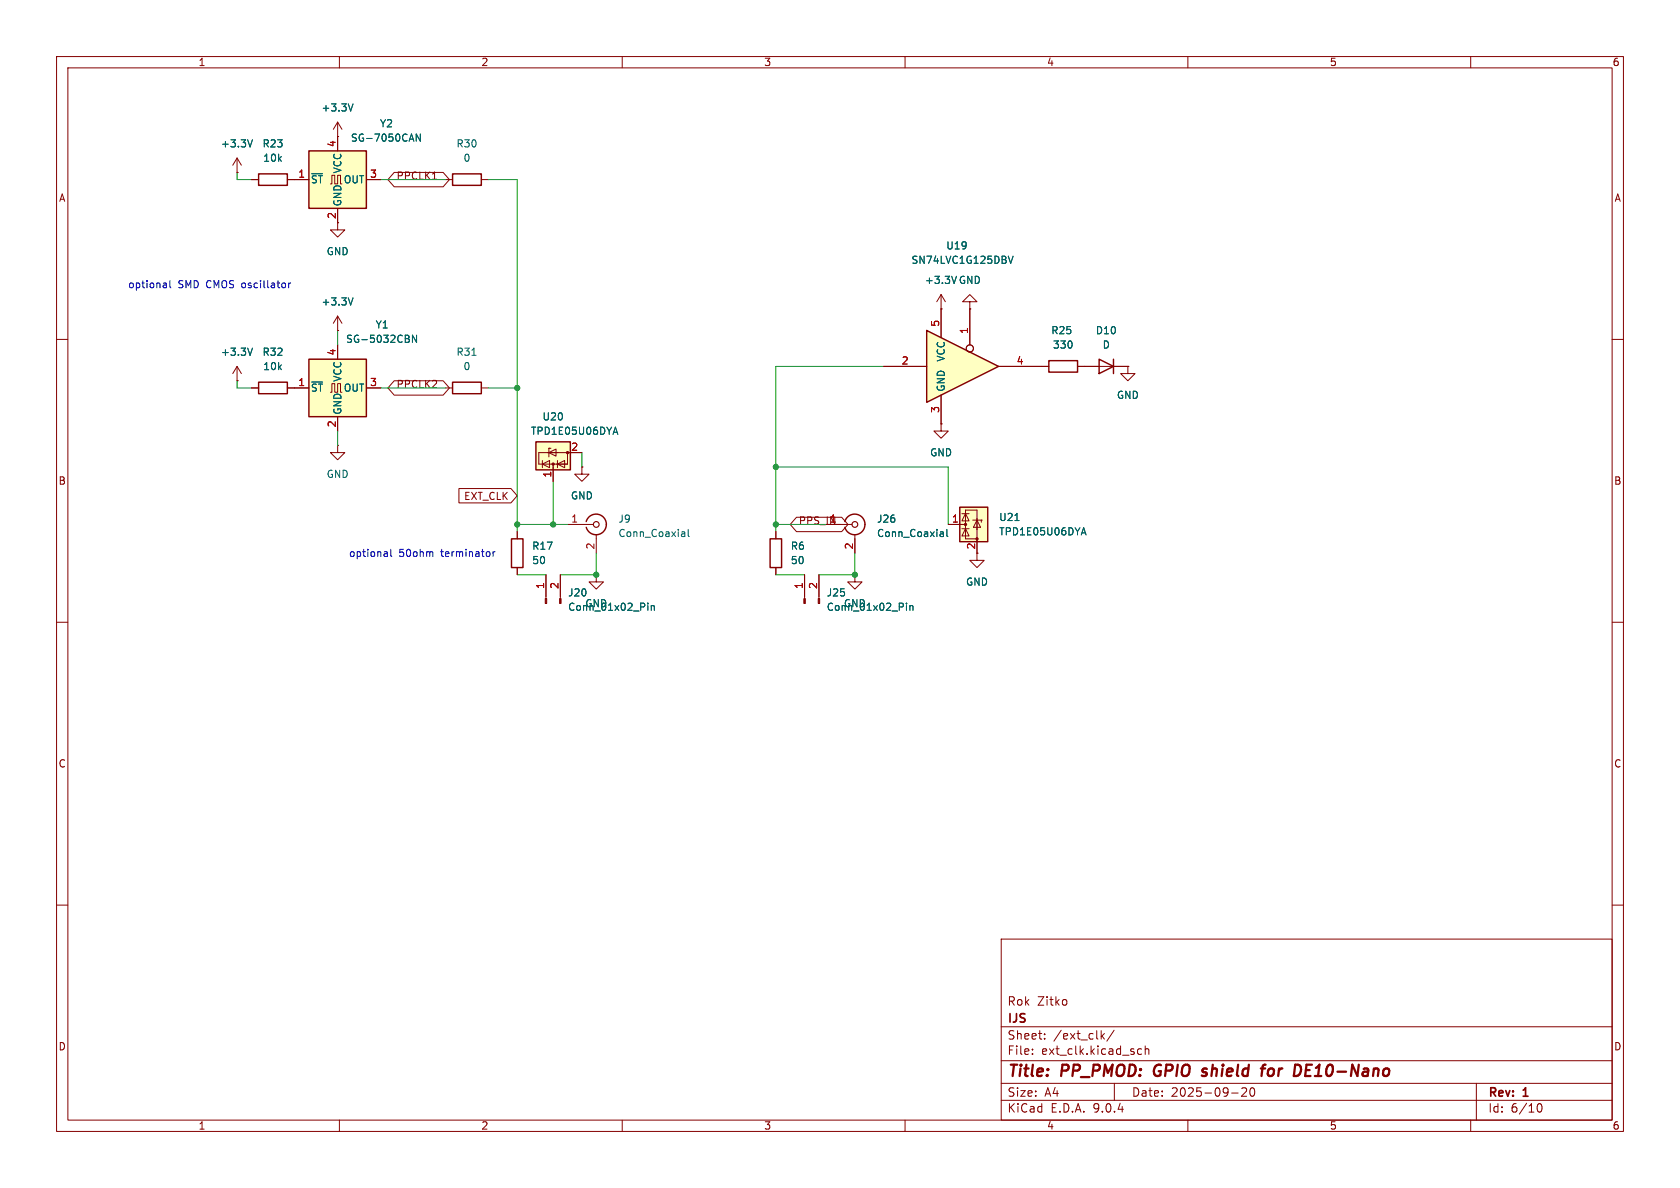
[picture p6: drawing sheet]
(kicad_sch
 (version 20250114)
 (generator "eeschema")
 (generator_version "9.0")
 (paper "A4")
 (title_block
  (title "PP_PMOD: GPIO shield for DE10-Nano")
  (date "2025-09-20")
  (rev "1")
  (company "IJS")
  (comment 1 "Rok Zitko"))
 (lib_symbols
  (symbol "74xGxx:SN74LVC1G125DBV" (exclude_from_sim no) (in_bom yes) (on_board yes)
   (property "Reference" "U" (at -10.16 7.62 0) (effects (font (size 1.27 1.27))))
   (property "Value" "SN74LVC1G125DBV" (at 2.54 -7.62 0) (effects (font (size 1.27 1.27))))
   (property "Footprint" "Package_TO_SOT_SMD:SOT-23-5" (at 0 0 0) (effects (font (size 1.27 1.27)) (hide yes)))
   (property "Datasheet" "http://www.ti.com/lit/ds/symlink/sn74lvc1g125.pdf" (at 0 0 0) (effects (font (size 1.27 1.27)) (hide yes)))
   (property "Description" "Single Buffer Gate Tri-State, Low-Voltage CMOS, SOT-23-5" (at 0 0 0) (effects (font (size 1.27 1.27)) (hide yes)))
   (symbol "SN74LVC1G125DBV_0_1"
    (polyline (pts (xy -7.62 6.35) (xy -7.62 -6.35) (xy 5.08 0) (xy -7.62 6.35)) (stroke (width 0.254) (type default)) (fill (type background))))
   (symbol "SN74LVC1G125DBV_1_1"
    (pin input line (at -15.24 0 0) (length 7.62) (name "~" (effects (font (size 1.27 1.27)))) (number "2" (effects (font (size 1.27 1.27)))))
    (pin power_in line (at -5.08 10.16 270) (length 5.08) (name "VCC" (effects (font (size 1.27 1.27)))) (number "5" (effects (font (size 1.27 1.27)))))
    (pin power_in line (at -5.08 -10.16 90) (length 5.08) (name "GND" (effects (font (size 1.27 1.27)))) (number "3" (effects (font (size 1.27 1.27)))))
    (pin input inverted (at 0 10.16 270) (length 7.62) (name "~" (effects (font (size 1.27 1.27)))) (number "1" (effects (font (size 1.27 1.27)))))
    (pin tri_state line (at 12.7 0 180) (length 7.62) (name "~" (effects (font (size 1.27 1.27)))) (number "4" (effects (font (size 1.27 1.27))))))
   (embedded_fonts no))
  (symbol "Connector:Conn_01x02_Pin"
   (pin_names
    (offset 1.016) (hide yes)) (exclude_from_sim no) (in_bom yes) (on_board yes)
   (property "Reference" "J" (at 0 2.54 0) (effects (font (size 1.27 1.27))))
   (property "Value" "Conn_01x02_Pin" (at 0 -5.08 0) (effects (font (size 1.27 1.27))))
   (property "Footprint" "" (at 0 0 0) (effects (font (size 1.27 1.27)) (hide yes)))
   (property "Datasheet" "~" (at 0 0 0) (effects (font (size 1.27 1.27)) (hide yes)))
   (property "Description" "Generic connector, single row, 01x02, script generated" (at 0 0 0) (effects (font (size 1.27 1.27)) (hide yes)))
   (property "ki_locked" "" (at 0 0 0) (effects (font (size 1.27 1.27))))
   (symbol "Conn_01x02_Pin_1_1"
    (rectangle (start 0.8636 0.127) (end 0 -0.127) (stroke (width 0.1524) (type default)) (fill (type outline)))
    (rectangle (start 0.8636 -2.413) (end 0 -2.667) (stroke (width 0.1524) (type default)) (fill (type outline)))
    (polyline (pts (xy 1.27 0) (xy 0.8636 0)) (stroke (width 0.1524) (type default)) (fill (type none)))
    (polyline (pts (xy 1.27 -2.54) (xy 0.8636 -2.54)) (stroke (width 0.1524) (type default)) (fill (type none)))
    (pin passive line (at 5.08 0 180) (length 3.81) (name "Pin_1" (effects (font (size 1.27 1.27)))) (number "1" (effects (font (size 1.27 1.27)))))
    (pin passive line (at 5.08 -2.54 180) (length 3.81) (name "Pin_2" (effects (font (size 1.27 1.27)))) (number "2" (effects (font (size 1.27 1.27))))))
   (embedded_fonts no))
  (symbol "Connector:Conn_Coaxial"
   (pin_names
    (offset 1.016) (hide yes)) (exclude_from_sim no) (in_bom yes) (on_board yes)
   (property "Reference" "J" (at 0.254 3.048 0) (effects (font (size 1.27 1.27))))
   (property "Value" "Conn_Coaxial" (at 2.921 0 90) (effects (font (size 1.27 1.27))))
   (property "Footprint" "" (at 0 0 0) (effects (font (size 1.27 1.27)) (hide yes)))
   (property "Datasheet" "~" (at 0 0 0) (effects (font (size 1.27 1.27)) (hide yes)))
   (property "Description" "coaxial connector (BNC, SMA, SMB, SMC, Cinch/RCA, LEMO, ...)" (at 0 0 0) (effects (font (size 1.27 1.27)) (hide yes)))
   (symbol "Conn_Coaxial_0_1"
    (polyline (pts (xy -2.54 0) (xy -0.508 0)) (stroke (width 0) (type default)) (fill (type none)))
    (arc (start 1.778 0) (mid 0.222 -1.8079) (end -1.778 -0.508) (stroke (width 0.254) (type default)) (fill (type none)))
    (arc (start -1.778 0.508) (mid 0.2221 1.8084) (end 1.778 0) (stroke (width 0.254) (type default)) (fill (type none)))
    (circle (center 0 0) (radius 0.508) (stroke (width 0.2032) (type default)) (fill (type none)))
    (polyline (pts (xy 0 -2.54) (xy 0 -1.778)) (stroke (width 0) (type default)) (fill (type none))))
   (symbol "Conn_Coaxial_1_1"
    (pin passive line (at -5.08 0 0) (length 2.54) (name "In" (effects (font (size 1.27 1.27)))) (number "1" (effects (font (size 1.27 1.27)))))
    (pin passive line (at 0 -5.08 90) (length 2.54) (name "Ext" (effects (font (size 1.27 1.27)))) (number "2" (effects (font (size 1.27 1.27))))))
   (embedded_fonts no))
  (symbol "Device:D"
   (pin_numbers (hide yes))
   (pin_names
    (offset 1.016) (hide yes)) (exclude_from_sim no) (in_bom yes) (on_board yes)
   (property "Reference" "D" (at 0 2.54 0) (effects (font (size 1.27 1.27))))
   (property "Value" "D" (at 0 -2.54 0) (effects (font (size 1.27 1.27))))
   (property "Footprint" "" (at 0 0 0) (effects (font (size 1.27 1.27)) (hide yes)))
   (property "Datasheet" "~" (at 0 0 0) (effects (font (size 1.27 1.27)) (hide yes)))
   (property "Description" "Diode" (at 0 0 0) (effects (font (size 1.27 1.27)) (hide yes)))
   (property "Sim.Device" "D" (at 0 0 0) (effects (font (size 1.27 1.27)) (hide yes)))
   (property "Sim.Pins" "1=K 2=A" (at 0 0 0) (effects (font (size 1.27 1.27)) (hide yes)))
   (symbol "D_0_1"
    (polyline (pts (xy -1.27 1.27) (xy -1.27 -1.27)) (stroke (width 0.254) (type default)) (fill (type none)))
    (polyline (pts (xy 1.27 1.27) (xy 1.27 -1.27) (xy -1.27 0) (xy 1.27 1.27)) (stroke (width 0.254) (type default)) (fill (type none)))
    (polyline (pts (xy 1.27 0) (xy -1.27 0)) (stroke (width 0) (type default)) (fill (type none))))
   (symbol "D_1_1"
    (pin passive line (at -3.81 0 0) (length 2.54) (name "K" (effects (font (size 1.27 1.27)))) (number "1" (effects (font (size 1.27 1.27)))))
    (pin passive line (at 3.81 0 180) (length 2.54) (name "A" (effects (font (size 1.27 1.27)))) (number "2" (effects (font (size 1.27 1.27))))))
   (embedded_fonts no))
  (symbol "Device:R"
   (pin_numbers (hide yes))
   (pin_names
    (offset 0)) (exclude_from_sim no) (in_bom yes) (on_board yes)
   (property "Reference" "R" (at 2.032 0 90) (effects (font (size 1.27 1.27))))
   (property "Value" "R" (at 0 0 90) (effects (font (size 1.27 1.27))))
   (property "Footprint" "" (at -1.778 0 90) (effects (font (size 1.27 1.27)) (hide yes)))
   (property "Datasheet" "~" (at 0 0 0) (effects (font (size 1.27 1.27)) (hide yes)))
   (property "Description" "Resistor" (at 0 0 0) (effects (font (size 1.27 1.27)) (hide yes)))
   (symbol "R_0_1"
    (rectangle (start -1.016 -2.54) (end 1.016 2.54) (stroke (width 0.254) (type default)) (fill (type none))))
   (symbol "R_1_1"
    (pin passive line (at 0 3.81 270) (length 1.27) (name "~" (effects (font (size 1.27 1.27)))) (number "1" (effects (font (size 1.27 1.27)))))
    (pin passive line (at 0 -3.81 90) (length 1.27) (name "~" (effects (font (size 1.27 1.27)))) (number "2" (effects (font (size 1.27 1.27))))))
   (embedded_fonts no))
  (symbol "Oscillator:SG-5032CBN"
   (pin_names
    (offset 0.254)) (exclude_from_sim no) (in_bom yes) (on_board yes)
   (property "Reference" "Y" (at -5.08 6.35 0) (effects (font (size 1.27 1.27)) (justify left)))
   (property "Value" "SG-5032CBN" (at 1.27 -6.35 0) (effects (font (size 1.27 1.27)) (justify left)))
   (property "Footprint" "Oscillator:Oscillator_SMD_SeikoEpson_SG8002LB-4Pin_5.0x3.2mm" (at 17.78 -8.89 0) (effects (font (size 1.27 1.27)) (hide yes)))
   (property "Datasheet" "https://support.epson.biz/td/api/doc_check.php?dl=brief_SG5032CBN&lang=en" (at -2.54 0 0) (effects (font (size 1.27 1.27)) (hide yes)))
   (property "Description" "CMOS Clock Oscillator 80 to 170 MHz" (at 0 0 0) (effects (font (size 1.27 1.27)) (hide yes)))
   (symbol "SG-5032CBN_0_1"
    (rectangle (start -5.08 5.08) (end 5.08 -5.08) (stroke (width 0.254) (type default)) (fill (type background)))
    (polyline (pts (xy -1.27 -0.762) (xy -1.016 -0.762) (xy -1.016 0.762) (xy -0.508 0.762) (xy -0.508 -0.762) (xy 0 -0.762) (xy 0 0.762) (xy 0.508 0.762) (xy 0.508 -0.762) (xy 0.762 -0.762)) (stroke (width 0) (type default)) (fill (type none))))
   (symbol "SG-5032CBN_1_1"
    (pin input line (at -7.62 0 0) (length 2.54) (name "~{ST}" (effects (font (size 1.27 1.27)))) (number "1" (effects (font (size 1.27 1.27)))))
    (pin power_in line (at 0 7.62 270) (length 2.54) (name "VCC" (effects (font (size 1.27 1.27)))) (number "4" (effects (font (size 1.27 1.27)))))
    (pin power_in line (at 0 -7.62 90) (length 2.54) (name "GND" (effects (font (size 1.27 1.27)))) (number "2" (effects (font (size 1.27 1.27)))))
    (pin output line (at 7.62 0 180) (length 2.54) (name "OUT" (effects (font (size 1.27 1.27)))) (number "3" (effects (font (size 1.27 1.27))))))
   (embedded_fonts no))
  (symbol "Oscillator:SG-7050CAN"
   (pin_names
    (offset 0.254)) (exclude_from_sim no) (in_bom yes) (on_board yes)
   (property "Reference" "Y" (at -5.08 6.35 0) (effects (font (size 1.27 1.27)) (justify left)))
   (property "Value" "SG-7050CAN" (at 1.27 -6.35 0) (effects (font (size 1.27 1.27)) (justify left)))
   (property "Footprint" "Oscillator:Oscillator_SMD_SeikoEpson_SG8002CA-4Pin_7.0x5.0mm" (at 17.78 -8.89 0) (effects (font (size 1.27 1.27)) (hide yes)))
   (property "Datasheet" "https://support.epson.biz/td/api/doc_check.php?dl=brief_SG7050CAN&lang=en" (at -2.54 0 0) (effects (font (size 1.27 1.27)) (hide yes)))
   (property "Description" "CMOS Clock Oscillator 1 to 75 MHz" (at 0 0 0) (effects (font (size 1.27 1.27)) (hide yes)))
   (symbol "SG-7050CAN_0_1"
    (rectangle (start -5.08 5.08) (end 5.08 -5.08) (stroke (width 0.254) (type default)) (fill (type background)))
    (polyline (pts (xy -1.27 -0.762) (xy -1.016 -0.762) (xy -1.016 0.762) (xy -0.508 0.762) (xy -0.508 -0.762) (xy 0 -0.762) (xy 0 0.762) (xy 0.508 0.762) (xy 0.508 -0.762) (xy 0.762 -0.762)) (stroke (width 0) (type default)) (fill (type none))))
   (symbol "SG-7050CAN_1_1"
    (pin input line (at -7.62 0 0) (length 2.54) (name "~{ST}" (effects (font (size 1.27 1.27)))) (number "1" (effects (font (size 1.27 1.27)))))
    (pin power_in line (at 0 7.62 270) (length 2.54) (name "VCC" (effects (font (size 1.27 1.27)))) (number "4" (effects (font (size 1.27 1.27)))))
    (pin power_in line (at 0 -7.62 90) (length 2.54) (name "GND" (effects (font (size 1.27 1.27)))) (number "2" (effects (font (size 1.27 1.27)))))
    (pin output line (at 7.62 0 180) (length 2.54) (name "OUT" (effects (font (size 1.27 1.27)))) (number "3" (effects (font (size 1.27 1.27))))))
   (embedded_fonts no))
  (symbol "Power_Protection:TPD1E05U06DYA"
   (pin_names
    (offset 0) (hide yes)) (exclude_from_sim no) (in_bom yes) (on_board yes)
   (property "Reference" "U" (at -2.54 3.175 0) (effects (font (size 1.27 1.27))))
   (property "Value" "TPD1E05U06DYA" (at 1.27 3.175 0) (effects (font (size 1.27 1.27)) (justify left)))
   (property "Footprint" "Diode_SMD:D_SOD-523" (at 2.54 -4.445 0) (effects (font (size 1.27 1.27)
    (italic yes)) (justify left) (hide yes)))
   (property "Datasheet" "https://www.ti.com/lit/ds/symlink/tpd1e05u06.pdf" (at 2.54 -6.35 0) (effects (font (size 1.27 1.27)) (justify left) (hide yes)))
   (property "Description" "1-Channel ESD Protection for Super-Speed USB 3.0 Interface, SOD-523" (at 0 0 0) (effects (font (size 1.27 1.27)) (hide yes)))
   (symbol "TPD1E05U06DYA_0_1"
    (rectangle (start -3.048 1.905) (end 3.048 -3.048) (stroke (width 0.254) (type default)) (fill (type background)))
    (polyline (pts (xy -2.54 -2.032) (xy -2.54 0)) (stroke (width 0) (type default)) (fill (type none)))
    (polyline (pts (xy -1.905 -2.032) (xy -0.635 -1.397) (xy -0.635 -2.667) (xy -1.905 -2.032)) (stroke (width 0) (type default)) (fill (type none)))
    (polyline (pts (xy -1.905 -2.667) (xy -1.905 -1.397)) (stroke (width 0) (type default)) (fill (type none)))
    (polyline (pts (xy -1.016 0) (xy -2.54 0)) (stroke (width 0) (type default)) (fill (type none)))
    (polyline (pts (xy -0.762 0.762) (xy -0.762 0.762)) (stroke (width 0) (type default)) (fill (type none)))
    (polyline (pts (xy -0.762 0) (xy 0.508 0.635) (xy 0.508 -0.635) (xy -0.762 0)) (stroke (width 0) (type default)) (fill (type none)))
    (polyline (pts (xy -0.762 -0.762) (xy -0.762 0.762)) (stroke (width 0) (type default)) (fill (type none)))
    (polyline (pts (xy -0.635 -2.032) (xy -2.54 -2.032)) (stroke (width 0) (type default)) (fill (type none)))
    (polyline (pts (xy -0.635 -2.032) (xy 0.635 -2.032)) (stroke (width 0) (type default)) (fill (type none)))
    (polyline (pts (xy -0.381 0.762) (xy -0.762 0.762)) (stroke (width 0) (type default)) (fill (type none)))
    (circle (center 0 -2.032) (radius 0.2032) (stroke (width 0) (type default)) (fill (type outline)))
    (polyline (pts (xy 0 -2.54) (xy 0 -2.032)) (stroke (width 0) (type default)) (fill (type none)))
    (polyline (pts (xy 0.762 -2.032) (xy 2.032 -1.397) (xy 2.032 -2.667) (xy 0.762 -2.032)) (stroke (width 0) (type default)) (fill (type none)))
    (polyline (pts (xy 0.762 -2.667) (xy 0.762 -1.397)) (stroke (width 0) (type default)) (fill (type none)))
    (polyline (pts (xy 0.889 0) (xy -1.016 0)) (stroke (width 0) (type default)) (fill (type none)))
    (polyline (pts (xy 0.889 0) (xy -1.016 0)) (stroke (width 0) (type default)) (fill (type none)))
    (polyline (pts (xy 0.889 0) (xy 2.54 0)) (stroke (width 0) (type default)) (fill (type none)))
    (circle (center 2.54 0) (radius 0.2032) (stroke (width 0) (type default)) (fill (type outline)))
    (polyline (pts (xy 2.54 -2.032) (xy 0.635 -2.032)) (stroke (width 0) (type default)) (fill (type none)))
    (polyline (pts (xy 2.54 -2.032) (xy 0.635 -2.032)) (stroke (width 0) (type default)) (fill (type none)))
    (polyline (pts (xy 2.54 -2.032) (xy 2.54 0)) (stroke (width 0) (type default)) (fill (type none))))
   (symbol "TPD1E05U06DYA_1_1"
    (pin passive line (at 0 -5.08 90) (length 2.54) (name "I/O" (effects (font (size 1.27 1.27)))) (number "1" (effects (font (size 1.27 1.27)))))
    (pin power_in line (at 5.08 0 180) (length 2.54) (name "GND" (effects (font (size 1.27 1.27)))) (number "2" (effects (font (size 1.27 1.27))))))
   (embedded_fonts no))
  (symbol "power:+3.3V"
   (power)
   (pin_numbers (hide yes))
   (pin_names
    (offset 0) (hide yes)) (exclude_from_sim no) (in_bom yes) (on_board yes)
   (property "Reference" "#PWR" (at 0 -3.81 0) (effects (font (size 1.27 1.27)) (hide yes)))
   (property "Value" "+3.3V" (at 0 3.556 0) (effects (font (size 1.27 1.27))))
   (property "Footprint" "" (at 0 0 0) (effects (font (size 1.27 1.27)) (hide yes)))
   (property "Datasheet" "" (at 0 0 0) (effects (font (size 1.27 1.27)) (hide yes)))
   (property "Description" "Power symbol creates a global label with name \"+3.3V\"" (at 0 0 0) (effects (font (size 1.27 1.27)) (hide yes)))
   (symbol "+3.3V_0_1"
    (polyline (pts (xy -0.762 1.27) (xy 0 2.54)) (stroke (width 0) (type default)) (fill (type none)))
    (polyline (pts (xy 0 2.54) (xy 0.762 1.27)) (stroke (width 0) (type default)) (fill (type none)))
    (polyline (pts (xy 0 0) (xy 0 2.54)) (stroke (width 0) (type default)) (fill (type none))))
   (symbol "+3.3V_1_1"
    (pin power_in line (at 0 0 90) (length 0) (name "~" (effects (font (size 1.27 1.27)))) (number "1" (effects (font (size 1.27 1.27))))))
   (embedded_fonts no))
  (symbol "power:GND"
   (power)
   (pin_numbers (hide yes))
   (pin_names
    (offset 0) (hide yes)) (exclude_from_sim no) (in_bom yes) (on_board yes)
   (property "Reference" "#PWR" (at 0 -6.35 0) (effects (font (size 1.27 1.27)) (hide yes)))
   (property "Value" "GND" (at 0 -3.81 0) (effects (font (size 1.27 1.27))))
   (property "Footprint" "" (at 0 0 0) (effects (font (size 1.27 1.27)) (hide yes)))
   (property "Datasheet" "" (at 0 0 0) (effects (font (size 1.27 1.27)) (hide yes)))
   (property "Description" "Power symbol creates a global label with name \"GND\" , ground" (at 0 0 0) (effects (font (size 1.27 1.27)) (hide yes)))
   (symbol "GND_0_1"
    (polyline (pts (xy 0 0) (xy 0 -1.27) (xy 1.27 -1.27) (xy 0 -2.54) (xy -1.27 -1.27) (xy 0 -1.27)) (stroke (width 0) (type default)) (fill (type none))))
   (symbol "GND_1_1"
    (pin power_in line (at 0 0 270) (length 0) (name "~" (effects (font (size 1.27 1.27)))) (number "1" (effects (font (size 1.27 1.27))))))
   (embedded_fonts no)))
 (text "optional 50ohm terminator"
  (exclude_from_sim no)
  (at 74.676 98.044 0)
  (effects (font (size 1.27 1.27))))
 (text "optional SMD CMOS oscillator"
  (exclude_from_sim no)
  (at 37.084 50.546 0)
  (effects (font (size 1.27 1.27))))
 (junction
  (at 151.13 101.6)
  (diameter 0)
  (color 0 0 0 0))
 (junction
  (at 97.79 92.71)
  (diameter 0)
  (color 0 0 0 0))
 (junction
  (at 105.41 101.6)
  (diameter 0)
  (color 0 0 0 0))
 (junction
  (at 91.44 68.58)
  (diameter 0)
  (color 0 0 0 0))
 (junction
  (at 137.16 92.71)
  (diameter 0)
  (color 0 0 0 0))
 (junction
  (at 91.44 92.71)
  (diameter 0)
  (color 0 0 0 0))
 (junction
  (at 137.16 82.55)
  (diameter 0)
  (color 0 0 0 0))
 (wire
  (pts (xy 102.87 80.01) (xy 102.87 82.55))
  (stroke (width 0) (type default)))
 (wire
  (pts (xy 67.31 31.75) (xy 78.74 31.75))
  (stroke (width 0) (type default)))
 (wire
  (pts (xy 67.31 68.58) (xy 78.74 68.58))
  (stroke (width 0) (type default)))
 (wire
  (pts (xy 167.64 92.71) (xy 167.64 82.55))
  (stroke (width 0) (type default)))
 (wire
  (pts (xy 86.36 68.58) (xy 91.44 68.58))
  (stroke (width 0) (type default)))
 (wire
  (pts (xy 41.91 68.58) (xy 41.91 67.31))
  (stroke (width 0) (type default)))
 (wire
  (pts (xy 91.44 92.71) (xy 97.79 92.71))
  (stroke (width 0) (type default)))
 (wire
  (pts (xy 44.45 31.75) (xy 41.91 31.75))
  (stroke (width 0) (type default)))
 (wire
  (pts (xy 137.16 64.77) (xy 156.21 64.77))
  (stroke (width 0) (type default)))
 (wire
  (pts (xy 91.44 68.58) (xy 91.44 92.71))
  (stroke (width 0) (type default)))
 (wire
  (pts (xy 97.79 85.09) (xy 97.79 92.71))
  (stroke (width 0) (type default)))
 (wire
  (pts (xy 137.16 101.6) (xy 142.24 101.6))
  (stroke (width 0) (type default)))
 (wire
  (pts (xy 41.91 31.75) (xy 41.91 30.48))
  (stroke (width 0) (type default)))
 (wire
  (pts (xy 86.36 31.75) (xy 91.44 31.75))
  (stroke (width 0) (type default)))
 (wire
  (pts (xy 91.44 31.75) (xy 91.44 68.58))
  (stroke (width 0) (type default)))
 (wire
  (pts (xy 91.44 92.71) (xy 91.44 93.98))
  (stroke (width 0) (type default)))
 (wire
  (pts (xy 144.78 101.6) (xy 151.13 101.6))
  (stroke (width 0) (type default)))
 (wire
  (pts (xy 137.16 64.77) (xy 137.16 82.55))
  (stroke (width 0) (type default)))
 (wire
  (pts (xy 151.13 97.79) (xy 151.13 101.6))
  (stroke (width 0) (type default)))
 (wire
  (pts (xy 99.06 101.6) (xy 105.41 101.6))
  (stroke (width 0) (type default)))
 (wire
  (pts (xy 59.69 76.2) (xy 59.69 78.74))
  (stroke (width 0) (type default)))
 (wire
  (pts (xy 91.44 101.6) (xy 96.52 101.6))
  (stroke (width 0) (type default)))
 (wire
  (pts (xy 97.79 92.71) (xy 100.33 92.71))
  (stroke (width 0) (type default)))
 (wire
  (pts (xy 146.05 92.71) (xy 137.16 92.71))
  (stroke (width 0) (type default)))
 (wire
  (pts (xy 105.41 97.79) (xy 105.41 101.6))
  (stroke (width 0) (type default)))
 (wire
  (pts (xy 44.45 68.58) (xy 41.91 68.58))
  (stroke (width 0) (type default)))
 (wire
  (pts (xy 167.64 82.55) (xy 137.16 82.55))
  (stroke (width 0) (type default)))
 (wire
  (pts (xy 137.16 82.55) (xy 137.16 92.71))
  (stroke (width 0) (type default)))
 (wire
  (pts (xy 137.16 92.71) (xy 137.16 93.98))
  (stroke (width 0) (type default)))
 (wire
  (pts (xy 59.69 58.42) (xy 59.69 60.96))
  (stroke (width 0) (type default)))
 (global_label "EXT_CLK"
  (shape input)
  (at 91.44 87.63 180)
  (fields_autoplaced yes)
  (effects (font (size 1.27 1.27)) (justify right))
  (property "Intersheetrefs" "${INTERSHEET_REFS}" (at 80.593 87.63 0) (effects (font (size 1.27 1.27)) (justify right) (hide yes))))
 (global_label "PPCLK2"
  (shape bidirectional)
  (at 68.58 68.58 0)
  (effects (font (size 1.27 1.27)) (justify left bottom))
  (property "Intersheetrefs" "${INTERSHEET_REFS}" (at 68.58 68.58 0) (effects (font (size 1.27 1.27)) (hide yes))))
 (global_label "PPCLK1"
  (shape bidirectional)
  (at 68.58 31.75 0)
  (effects (font (size 1.27 1.27)) (justify left bottom))
  (property "Intersheetrefs" "${INTERSHEET_REFS}" (at 68.58 31.75 0) (effects (font (size 1.27 1.27)) (hide yes))))
 (global_label "PPS_IN"
  (shape bidirectional)
  (at 139.7 92.71 0)
  (effects (font (size 1.27 1.27)) (justify left bottom))
  (property "Intersheetrefs" "${INTERSHEET_REFS}" (at 139.7 92.71 0) (effects (font (size 1.27 1.27)) (hide yes))))
 (symbol
  (lib_id "power:GND")
  (at 199.39 64.77 0)
  (unit 1)
  (exclude_from_sim no)
  (in_bom yes)
  (on_board yes)
  (dnp no)
  (fields_autoplaced yes)
  (property "Reference" "#PWR0114" (at 199.39 71.12 0) (effects (font (size 1.27 1.27)) (hide yes)))
  (property "Value" "GND" (at 199.39 69.85 0) (effects (font (size 1.27 1.27))))
  (property "Footprint" "" (at 199.39 64.77 0) (effects (font (size 1.27 1.27)) (hide yes)))
  (property "Datasheet" "" (at 199.39 64.77 0) (effects (font (size 1.27 1.27)) (hide yes)))
  (property "Description" "Power symbol creates a global label with name \"GND\" , ground" (at 199.39 64.77 0) (effects (font (size 1.27 1.27)) (hide yes)))
  (pin "1"))
 (symbol
  (lib_id "Power_Protection:TPD1E05U06DYA")
  (at 97.79 80.01 0)
  (unit 1)
  (exclude_from_sim no)
  (in_bom yes)
  (on_board yes)
  (dnp no)
  (property "Reference" "U20" (at 97.79 73.66 0) (effects (font (size 1.27 1.27))))
  (property "Value" "TPD1E05U06DYA" (at 101.6 76.2 0) (effects (font (size 1.27 1.27))))
  (property "Footprint" "Diode_SMD:D_SOD-523" (at 100.33 84.455 0) (effects (font (size 1.27 1.27)
    (italic yes)) (justify left) (hide yes)))
  (property "Datasheet" "https://www.ti.com/lit/ds/symlink/tpd1e05u06.pdf" (at 100.33 86.36 0) (effects (font (size 1.27 1.27)) (justify left) (hide yes)))
  (property "Description" "1-Channel ESD Protection for Super-Speed USB 3.0 Interface, SOD-523" (at 97.79 80.01 0) (effects (font (size 1.27 1.27)) (hide yes)))
  (pin "1")
  (pin "2"))
 (symbol
  (lib_id "power:+3.3V")
  (at 41.91 30.48 0)
  (unit 1)
  (exclude_from_sim no)
  (in_bom yes)
  (on_board yes)
  (dnp no)
  (fields_autoplaced yes)
  (property "Reference" "#PWR0140" (at 41.91 34.29 0) (effects (font (size 1.27 1.27)) (hide yes)))
  (property "Value" "+3.3V" (at 41.91 25.4 0) (effects (font (size 1.27 1.27))))
  (property "Footprint" "" (at 41.91 30.48 0) (effects (font (size 1.27 1.27)) (hide yes)))
  (property "Datasheet" "" (at 41.91 30.48 0) (effects (font (size 1.27 1.27)) (hide yes)))
  (property "Description" "Power symbol creates a global label with name \"+3.3V\"" (at 41.91 30.48 0) (effects (font (size 1.27 1.27)) (hide yes)))
  (pin "1"))
 (symbol
  (lib_id "Device:R")
  (at 187.96 64.77 90)
  (unit 1)
  (exclude_from_sim no)
  (in_bom yes)
  (on_board yes)
  (dnp no)
  (property "Reference" "R25" (at 187.706 58.42 90) (effects (font (size 1.27 1.27))))
  (property "Value" "330" (at 187.96 60.96 90) (effects (font (size 1.27 1.27))))
  (property "Footprint" "Resistor_SMD:R_0603_1608Metric_Pad0.98x0.95mm_HandSolder" (at 187.96 66.548 90) (effects (font (size 1.27 1.27)) (hide yes)))
  (property "Datasheet" "~" (at 187.96 64.77 0) (effects (font (size 1.27 1.27)) (hide yes)))
  (property "Description" "Resistor" (at 187.96 64.77 0) (effects (font (size 1.27 1.27)) (hide yes)))
  (pin "1")
  (pin "2"))
 (symbol
  (lib_id "power:GND")
  (at 172.72 97.79 0)
  (unit 1)
  (exclude_from_sim no)
  (in_bom yes)
  (on_board yes)
  (dnp no)
  (fields_autoplaced yes)
  (property "Reference" "#PWR0115" (at 172.72 104.14 0) (effects (font (size 1.27 1.27)) (hide yes)))
  (property "Value" "GND" (at 172.72 102.87 0) (effects (font (size 1.27 1.27))))
  (property "Footprint" "" (at 172.72 97.79 0) (effects (font (size 1.27 1.27)) (hide yes)))
  (property "Datasheet" "" (at 172.72 97.79 0) (effects (font (size 1.27 1.27)) (hide yes)))
  (property "Description" "Power symbol creates a global label with name \"GND\" , ground" (at 172.72 97.79 0) (effects (font (size 1.27 1.27)) (hide yes)))
  (pin "1"))
 (symbol
  (lib_id "74xGxx:SN74LVC1G125DBV")
  (at 171.45 64.77 0)
  (unit 1)
  (exclude_from_sim no)
  (in_bom yes)
  (on_board yes)
  (dnp no)
  (property "Reference" "U19" (at 169.164 43.434 0) (effects (font (size 1.27 1.27))))
  (property "Value" "SN74LVC1G125DBV" (at 170.18 45.974 0) (effects (font (size 1.27 1.27))))
  (property "Footprint" "Package_TO_SOT_SMD:SOT-23-5" (at 171.45 64.77 0) (effects (font (size 1.27 1.27)) (hide yes)))
  (property "Datasheet" "http://www.ti.com/lit/ds/symlink/sn74lvc1g125.pdf" (at 171.45 64.77 0) (effects (font (size 1.27 1.27)) (hide yes)))
  (property "Description" "Single Buffer Gate Tri-State, Low-Voltage CMOS, SOT-23-5" (at 171.45 64.77 0) (effects (font (size 1.27 1.27)) (hide yes)))
  (pin "3")
  (pin "2")
  (pin "1")
  (pin "5")
  (pin "4"))
 (symbol
  (lib_id "Connector:Conn_01x02_Pin")
  (at 142.24 106.68 90)
  (unit 1)
  (exclude_from_sim no)
  (in_bom yes)
  (on_board yes)
  (dnp no)
  (fields_autoplaced yes)
  (property "Reference" "J25" (at 146.05 104.7749 90) (effects (font (size 1.27 1.27)) (justify right)))
  (property "Value" "Conn_01x02_Pin" (at 146.05 107.3149 90) (effects (font (size 1.27 1.27)) (justify right)))
  (property "Footprint" "Connector_PinHeader_2.00mm:PinHeader_1x02_P2.00mm_Vertical" (at 142.24 106.68 0) (effects (font (size 1.27 1.27)) (hide yes)))
  (property "Datasheet" "~" (at 142.24 106.68 0) (effects (font (size 1.27 1.27)) (hide yes)))
  (property "Description" "Generic connector, single row, 01x02, script generated" (at 142.24 106.68 0) (effects (font (size 1.27 1.27)) (hide yes)))
  (pin "2")
  (pin "1"))
 (symbol
  (lib_id "Connector:Conn_Coaxial")
  (at 105.41 92.71 0)
  (unit 1)
  (exclude_from_sim no)
  (in_bom yes)
  (on_board yes)
  (dnp no)
  (fields_autoplaced yes)
  (property "Reference" "J9" (at 109.22 91.7331 0) (effects (font (size 1.27 1.27)) (justify left)))
  (property "Value" "Conn_Coaxial" (at 109.22 94.2731 0) (effects (font (size 1.27 1.27)) (justify left)))
  (property "Footprint" "Connector_Coaxial:SMA_Amphenol_132134-16_Vertical" (at 105.41 92.71 0) (effects (font (size 1.27 1.27)) (hide yes)))
  (property "Datasheet" "~" (at 105.41 92.71 0) (effects (font (size 1.27 1.27)) (hide yes)))
  (property "Description" "coaxial connector (BNC, SMA, SMB, SMC, Cinch/RCA, LEMO, ...)" (at 105.41 92.71 0) (effects (font (size 1.27 1.27)) (hide yes)))
  (pin "1")
  (pin "2"))
 (symbol
  (lib_id "power:GND")
  (at 102.87 82.55 0)
  (unit 1)
  (exclude_from_sim no)
  (in_bom yes)
  (on_board yes)
  (dnp no)
  (fields_autoplaced yes)
  (property "Reference" "#PWR0116" (at 102.87 88.9 0) (effects (font (size 1.27 1.27)) (hide yes)))
  (property "Value" "GND" (at 102.87 87.63 0) (effects (font (size 1.27 1.27))))
  (property "Footprint" "" (at 102.87 82.55 0) (effects (font (size 1.27 1.27)) (hide yes)))
  (property "Datasheet" "" (at 102.87 82.55 0) (effects (font (size 1.27 1.27)) (hide yes)))
  (property "Description" "Power symbol creates a global label with name \"GND\" , ground" (at 102.87 82.55 0) (effects (font (size 1.27 1.27)) (hide yes)))
  (pin "1"))
 (symbol
  (lib_id "Device:R")
  (at 82.55 31.75 270)
  (unit 1)
  (exclude_from_sim no)
  (in_bom yes)
  (on_board yes)
  (dnp no)
  (fields_autoplaced yes)
  (property "Reference" "R30" (at 82.55 25.4 90) (effects (font (size 1.27 1.27))))
  (property "Value" "0" (at 82.55 27.94 90) (effects (font (size 1.27 1.27))))
  (property "Footprint" "Resistor_SMD:R_0402_1005Metric_Pad0.72x0.64mm_HandSolder" (at 82.55 29.972 90) (effects (font (size 1.27 1.27)) (hide yes)))
  (property "Datasheet" "~" (at 82.55 31.75 0) (effects (font (size 1.27 1.27)) (hide yes)))
  (property "Description" "Resistor" (at 82.55 31.75 0) (effects (font (size 1.27 1.27)) (hide yes)))
  (pin "1")
  (pin "2"))
 (symbol
  (lib_id "power:GND")
  (at 59.69 39.37 0)
  (unit 1)
  (exclude_from_sim no)
  (in_bom yes)
  (on_board yes)
  (dnp no)
  (fields_autoplaced yes)
  (property "Reference" "#PWR062" (at 59.69 45.72 0) (effects (font (size 1.27 1.27)) (hide yes)))
  (property "Value" "GND" (at 59.69 44.45 0) (effects (font (size 1.27 1.27))))
  (property "Footprint" "" (at 59.69 39.37 0) (effects (font (size 1.27 1.27)) (hide yes)))
  (property "Datasheet" "" (at 59.69 39.37 0) (effects (font (size 1.27 1.27)) (hide yes)))
  (property "Description" "Power symbol creates a global label with name \"GND\" , ground" (at 59.69 39.37 0) (effects (font (size 1.27 1.27)) (hide yes)))
  (pin "1"))
 (symbol
  (lib_id "power:+3.3V")
  (at 59.69 58.42 0)
  (unit 1)
  (exclude_from_sim no)
  (in_bom yes)
  (on_board yes)
  (dnp no)
  (fields_autoplaced yes)
  (property "Reference" "#PWR044" (at 59.69 62.23 0) (effects (font (size 1.27 1.27)) (hide yes)))
  (property "Value" "+3.3V" (at 59.69 53.34 0) (effects (font (size 1.27 1.27))))
  (property "Footprint" "" (at 59.69 58.42 0) (effects (font (size 1.27 1.27)) (hide yes)))
  (property "Datasheet" "" (at 59.69 58.42 0) (effects (font (size 1.27 1.27)) (hide yes)))
  (property "Description" "Power symbol creates a global label with name \"+3.3V\"" (at 59.69 58.42 0) (effects (font (size 1.27 1.27)) (hide yes)))
  (pin "1"))
 (symbol
  (lib_id "power:GND")
  (at 59.69 78.74 0)
  (unit 1)
  (exclude_from_sim no)
  (in_bom yes)
  (on_board yes)
  (dnp no)
  (fields_autoplaced yes)
  (property "Reference" "#PWR045" (at 59.69 85.09 0) (effects (font (size 1.27 1.27)) (hide yes)))
  (property "Value" "GND" (at 59.69 83.82 0) (effects (font (size 1.27 1.27))))
  (property "Footprint" "" (at 59.69 78.74 0) (effects (font (size 1.27 1.27)) (hide yes)))
  (property "Datasheet" "" (at 59.69 78.74 0) (effects (font (size 1.27 1.27)) (hide yes)))
  (property "Description" "Power symbol creates a global label with name \"GND\" , ground" (at 59.69 78.74 0) (effects (font (size 1.27 1.27)) (hide yes)))
  (pin "1"))
 (symbol
  (lib_id "Device:R")
  (at 48.26 68.58 90)
  (unit 1)
  (exclude_from_sim no)
  (in_bom yes)
  (on_board yes)
  (dnp no)
  (fields_autoplaced yes)
  (property "Reference" "R32" (at 48.26 62.23 90) (effects (font (size 1.27 1.27))))
  (property "Value" "10k" (at 48.26 64.77 90) (effects (font (size 1.27 1.27))))
  (property "Footprint" "Resistor_SMD:R_0603_1608Metric_Pad0.98x0.95mm_HandSolder" (at 48.26 70.358 90) (effects (font (size 1.27 1.27)) (hide yes)))
  (property "Datasheet" "~" (at 48.26 68.58 0) (effects (font (size 1.27 1.27)) (hide yes)))
  (property "Description" "Resistor" (at 48.26 68.58 0) (effects (font (size 1.27 1.27)) (hide yes)))
  (pin "2")
  (pin "1"))
 (symbol
  (lib_id "power:GND")
  (at 151.13 101.6 0)
  (unit 1)
  (exclude_from_sim no)
  (in_bom yes)
  (on_board yes)
  (dnp no)
  (fields_autoplaced yes)
  (property "Reference" "#PWR074" (at 151.13 107.95 0) (effects (font (size 1.27 1.27)) (hide yes)))
  (property "Value" "GND" (at 151.13 106.68 0) (effects (font (size 1.27 1.27))))
  (property "Footprint" "" (at 151.13 101.6 0) (effects (font (size 1.27 1.27)) (hide yes)))
  (property "Datasheet" "" (at 151.13 101.6 0) (effects (font (size 1.27 1.27)) (hide yes)))
  (property "Description" "Power symbol creates a global label with name \"GND\" , ground" (at 151.13 101.6 0) (effects (font (size 1.27 1.27)) (hide yes)))
  (pin "1"))
 (symbol
  (lib_id "Connector:Conn_Coaxial")
  (at 151.13 92.71 0)
  (unit 1)
  (exclude_from_sim no)
  (in_bom yes)
  (on_board yes)
  (dnp no)
  (fields_autoplaced yes)
  (property "Reference" "J26" (at 154.94 91.7331 0) (effects (font (size 1.27 1.27)) (justify left)))
  (property "Value" "Conn_Coaxial" (at 154.94 94.2731 0) (effects (font (size 1.27 1.27)) (justify left)))
  (property "Footprint" "Connector_Coaxial:SMA_Amphenol_132134-16_Vertical" (at 151.13 92.71 0) (effects (font (size 1.27 1.27)) (hide yes)))
  (property "Datasheet" "~" (at 151.13 92.71 0) (effects (font (size 1.27 1.27)) (hide yes)))
  (property "Description" "coaxial connector (BNC, SMA, SMB, SMC, Cinch/RCA, LEMO, ...)" (at 151.13 92.71 0) (effects (font (size 1.27 1.27)) (hide yes)))
  (pin "1")
  (pin "2"))
 (symbol
  (lib_id "power:+3.3V")
  (at 166.37 54.61 0)
  (unit 1)
  (exclude_from_sim no)
  (in_bom yes)
  (on_board yes)
  (dnp no)
  (fields_autoplaced yes)
  (property "Reference" "#PWR0112" (at 166.37 58.42 0) (effects (font (size 1.27 1.27)) (hide yes)))
  (property "Value" "+3.3V" (at 166.37 49.53 0) (effects (font (size 1.27 1.27))))
  (property "Footprint" "" (at 166.37 54.61 0) (effects (font (size 1.27 1.27)) (hide yes)))
  (property "Datasheet" "" (at 166.37 54.61 0) (effects (font (size 1.27 1.27)) (hide yes)))
  (property "Description" "Power symbol creates a global label with name \"+3.3V\"" (at 166.37 54.61 0) (effects (font (size 1.27 1.27)) (hide yes)))
  (pin "1"))
 (symbol
  (lib_id "power:GND")
  (at 166.37 74.93 0)
  (unit 1)
  (exclude_from_sim no)
  (in_bom yes)
  (on_board yes)
  (dnp no)
  (fields_autoplaced yes)
  (property "Reference" "#PWR0113" (at 166.37 81.28 0) (effects (font (size 1.27 1.27)) (hide yes)))
  (property "Value" "GND" (at 166.37 80.01 0) (effects (font (size 1.27 1.27))))
  (property "Footprint" "" (at 166.37 74.93 0) (effects (font (size 1.27 1.27)) (hide yes)))
  (property "Datasheet" "" (at 166.37 74.93 0) (effects (font (size 1.27 1.27)) (hide yes)))
  (property "Description" "Power symbol creates a global label with name \"GND\" , ground" (at 166.37 74.93 0) (effects (font (size 1.27 1.27)) (hide yes)))
  (pin "1"))
 (symbol
  (lib_id "Connector:Conn_01x02_Pin")
  (at 96.52 106.68 90)
  (unit 1)
  (exclude_from_sim no)
  (in_bom yes)
  (on_board yes)
  (dnp no)
  (fields_autoplaced yes)
  (property "Reference" "J20" (at 100.33 104.7749 90) (effects (font (size 1.27 1.27)) (justify right)))
  (property "Value" "Conn_01x02_Pin" (at 100.33 107.3149 90) (effects (font (size 1.27 1.27)) (justify right)))
  (property "Footprint" "Connector_PinHeader_2.00mm:PinHeader_1x02_P2.00mm_Vertical" (at 96.52 106.68 0) (effects (font (size 1.27 1.27)) (hide yes)))
  (property "Datasheet" "~" (at 96.52 106.68 0) (effects (font (size 1.27 1.27)) (hide yes)))
  (property "Description" "Generic connector, single row, 01x02, script generated" (at 96.52 106.68 0) (effects (font (size 1.27 1.27)) (hide yes)))
  (pin "2")
  (pin "1"))
 (symbol
  (lib_id "Oscillator:SG-5032CBN")
  (at 59.69 68.58 0)
  (unit 1)
  (exclude_from_sim no)
  (in_bom yes)
  (on_board yes)
  (dnp no)
  (property "Reference" "Y1" (at 67.564 57.404 0) (effects (font (size 1.27 1.27))))
  (property "Value" "SG-5032CBN" (at 67.564 59.944 0) (effects (font (size 1.27 1.27))))
  (property "Footprint" "Crystal:Crystal_SMD_5032-4Pin_5.0x3.2mm" (at 77.47 77.47 0) (effects (font (size 1.27 1.27)) (hide yes)))
  (property "Datasheet" "" (at 57.15 68.58 0) (effects (font (size 1.27 1.27)) (hide yes)))
  (property "Description" "CMOS Clock Oscillator 80 to 170 MHz" (at 59.69 68.58 0) (effects (font (size 1.27 1.27)) (hide yes)))
  (pin "2")
  (pin "3")
  (pin "4")
  (pin "1"))
 (symbol
  (lib_id "power:GND")
  (at 171.45 54.61 0)
  (mirror x)
  (unit 1)
  (exclude_from_sim no)
  (in_bom yes)
  (on_board yes)
  (dnp no)
  (property "Reference" "#PWR0137" (at 171.45 48.26 0) (effects (font (size 1.27 1.27)) (hide yes)))
  (property "Value" "GND" (at 171.45 49.53 0) (effects (font (size 1.27 1.27))))
  (property "Footprint" "" (at 171.45 54.61 0) (effects (font (size 1.27 1.27)) (hide yes)))
  (property "Datasheet" "" (at 171.45 54.61 0) (effects (font (size 1.27 1.27)) (hide yes)))
  (property "Description" "Power symbol creates a global label with name \"GND\" , ground" (at 171.45 54.61 0) (effects (font (size 1.27 1.27)) (hide yes)))
  (pin "1"))
 (symbol
  (lib_id "Oscillator:SG-7050CAN")
  (at 59.69 31.75 0)
  (unit 1)
  (exclude_from_sim no)
  (in_bom yes)
  (on_board yes)
  (dnp no)
  (property "Reference" "Y2" (at 68.326 21.844 0) (effects (font (size 1.27 1.27))))
  (property "Value" "SG-7050CAN" (at 68.326 24.384 0) (effects (font (size 1.27 1.27))))
  (property "Footprint" "Oscillator:Oscillator_SMD_SeikoEpson_SG8002CA-4Pin_7.0x5.0mm" (at 77.47 40.64 0) (effects (font (size 1.27 1.27)) (hide yes)))
  (property "Datasheet" "https://support.epson.biz/td/api/doc_check.php?dl=brief_SG7050CAN&lang=en" (at 57.15 31.75 0) (effects (font (size 1.27 1.27)) (hide yes)))
  (property "Description" "CMOS Clock Oscillator 1 to 75 MHz" (at 59.69 31.75 0) (effects (font (size 1.27 1.27)) (hide yes)))
  (pin "2")
  (pin "3")
  (pin "1")
  (pin "4"))
 (symbol
  (lib_id "power:GND")
  (at 105.41 101.6 0)
  (unit 1)
  (exclude_from_sim no)
  (in_bom yes)
  (on_board yes)
  (dnp no)
  (fields_autoplaced yes)
  (property "Reference" "#PWR031" (at 105.41 107.95 0) (effects (font (size 1.27 1.27)) (hide yes)))
  (property "Value" "GND" (at 105.41 106.68 0) (effects (font (size 1.27 1.27))))
  (property "Footprint" "" (at 105.41 101.6 0) (effects (font (size 1.27 1.27)) (hide yes)))
  (property "Datasheet" "" (at 105.41 101.6 0) (effects (font (size 1.27 1.27)) (hide yes)))
  (property "Description" "Power symbol creates a global label with name \"GND\" , ground" (at 105.41 101.6 0) (effects (font (size 1.27 1.27)) (hide yes)))
  (pin "1"))
 (symbol
  (lib_id "Device:D")
  (at 195.58 64.77 180)
  (unit 1)
  (exclude_from_sim no)
  (in_bom yes)
  (on_board yes)
  (dnp no)
  (fields_autoplaced yes)
  (property "Reference" "D10" (at 195.58 58.42 0) (effects (font (size 1.27 1.27))))
  (property "Value" "D" (at 195.58 60.96 0) (effects (font (size 1.27 1.27))))
  (property "Footprint" "LED_SMD:LED_0603_1608Metric_Pad1.05x0.95mm_HandSolder" (at 195.58 64.77 0) (effects (font (size 1.27 1.27)) (hide yes)))
  (property "Datasheet" "~" (at 195.58 64.77 0) (effects (font (size 1.27 1.27)) (hide yes)))
  (property "Description" "Diode" (at 195.58 64.77 0) (effects (font (size 1.27 1.27)) (hide yes)))
  (property "Sim.Device" "D" (at 195.58 64.77 0) (effects (font (size 1.27 1.27)) (hide yes)))
  (property "Sim.Pins" "1=K 2=A" (at 195.58 64.77 0) (effects (font (size 1.27 1.27)) (hide yes)))
  (pin "1")
  (pin "2"))
 (symbol
  (lib_id "power:+3.3V")
  (at 41.91 67.31 0)
  (unit 1)
  (exclude_from_sim no)
  (in_bom yes)
  (on_board yes)
  (dnp no)
  (fields_autoplaced yes)
  (property "Reference" "#PWR0141" (at 41.91 71.12 0) (effects (font (size 1.27 1.27)) (hide yes)))
  (property "Value" "+3.3V" (at 41.91 62.23 0) (effects (font (size 1.27 1.27))))
  (property "Footprint" "" (at 41.91 67.31 0) (effects (font (size 1.27 1.27)) (hide yes)))
  (property "Datasheet" "" (at 41.91 67.31 0) (effects (font (size 1.27 1.27)) (hide yes)))
  (property "Description" "Power symbol creates a global label with name \"+3.3V\"" (at 41.91 67.31 0) (effects (font (size 1.27 1.27)) (hide yes)))
  (pin "1"))
 (symbol
  (lib_id "Device:R")
  (at 48.26 31.75 90)
  (unit 1)
  (exclude_from_sim no)
  (in_bom yes)
  (on_board yes)
  (dnp no)
  (fields_autoplaced yes)
  (property "Reference" "R23" (at 48.26 25.4 90) (effects (font (size 1.27 1.27))))
  (property "Value" "10k" (at 48.26 27.94 90) (effects (font (size 1.27 1.27))))
  (property "Footprint" "Resistor_SMD:R_0603_1608Metric_Pad0.98x0.95mm_HandSolder" (at 48.26 33.528 90) (effects (font (size 1.27 1.27)) (hide yes)))
  (property "Datasheet" "~" (at 48.26 31.75 0) (effects (font (size 1.27 1.27)) (hide yes)))
  (property "Description" "Resistor" (at 48.26 31.75 0) (effects (font (size 1.27 1.27)) (hide yes)))
  (pin "2")
  (pin "1"))
 (symbol
  (lib_id "Device:R")
  (at 91.44 97.79 0)
  (unit 1)
  (exclude_from_sim no)
  (in_bom yes)
  (on_board yes)
  (dnp no)
  (fields_autoplaced yes)
  (property "Reference" "R17" (at 93.98 96.5199 0) (effects (font (size 1.27 1.27)) (justify left)))
  (property "Value" "50" (at 93.98 99.0599 0) (effects (font (size 1.27 1.27)) (justify left)))
  (property "Footprint" "Resistor_SMD:R_0603_1608Metric_Pad0.98x0.95mm_HandSolder" (at 89.662 97.79 90) (effects (font (size 1.27 1.27)) (hide yes)))
  (property "Datasheet" "~" (at 91.44 97.79 0) (effects (font (size 1.27 1.27)) (hide yes)))
  (property "Description" "Resistor" (at 91.44 97.79 0) (effects (font (size 1.27 1.27)) (hide yes)))
  (pin "2")
  (pin "1"))
 (symbol
  (lib_id "Device:R")
  (at 82.55 68.58 270)
  (unit 1)
  (exclude_from_sim no)
  (in_bom yes)
  (on_board yes)
  (dnp no)
  (fields_autoplaced yes)
  (property "Reference" "R31" (at 82.55 62.23 90) (effects (font (size 1.27 1.27))))
  (property "Value" "0" (at 82.55 64.77 90) (effects (font (size 1.27 1.27))))
  (property "Footprint" "Resistor_SMD:R_0402_1005Metric_Pad0.72x0.64mm_HandSolder" (at 82.55 66.802 90) (effects (font (size 1.27 1.27)) (hide yes)))
  (property "Datasheet" "~" (at 82.55 68.58 0) (effects (font (size 1.27 1.27)) (hide yes)))
  (property "Description" "Resistor" (at 82.55 68.58 0) (effects (font (size 1.27 1.27)) (hide yes)))
  (pin "1")
  (pin "2"))
 (symbol
  (lib_id "Device:R")
  (at 137.16 97.79 0)
  (unit 1)
  (exclude_from_sim no)
  (in_bom yes)
  (on_board yes)
  (dnp no)
  (fields_autoplaced yes)
  (property "Reference" "R6" (at 139.7 96.5199 0) (effects (font (size 1.27 1.27)) (justify left)))
  (property "Value" "50" (at 139.7 99.0599 0) (effects (font (size 1.27 1.27)) (justify left)))
  (property "Footprint" "Resistor_SMD:R_0603_1608Metric_Pad0.98x0.95mm_HandSolder" (at 135.382 97.79 90) (effects (font (size 1.27 1.27)) (hide yes)))
  (property "Datasheet" "~" (at 137.16 97.79 0) (effects (font (size 1.27 1.27)) (hide yes)))
  (property "Description" "Resistor" (at 137.16 97.79 0) (effects (font (size 1.27 1.27)) (hide yes)))
  (pin "2")
  (pin "1"))
 (symbol
  (lib_id "Power_Protection:TPD1E05U06DYA")
  (at 172.72 92.71 270)
  (unit 1)
  (exclude_from_sim no)
  (in_bom yes)
  (on_board yes)
  (dnp no)
  (fields_autoplaced yes)
  (property "Reference" "U21" (at 176.53 91.4399 90) (effects (font (size 1.27 1.27)) (justify left)))
  (property "Value" "TPD1E05U06DYA" (at 176.53 93.9799 90) (effects (font (size 1.27 1.27)) (justify left)))
  (property "Footprint" "Diode_SMD:D_SOD-523" (at 168.275 95.25 0) (effects (font (size 1.27 1.27)
    (italic yes)) (justify left) (hide yes)))
  (property "Datasheet" "https://www.ti.com/lit/ds/symlink/tpd1e05u06.pdf" (at 166.37 95.25 0) (effects (font (size 1.27 1.27)) (justify left) (hide yes)))
  (property "Description" "1-Channel ESD Protection for Super-Speed USB 3.0 Interface, SOD-523" (at 172.72 92.71 0) (effects (font (size 1.27 1.27)) (hide yes)))
  (pin "1")
  (pin "2"))
 (symbol
  (lib_id "power:+3.3V")
  (at 59.69 24.13 0)
  (unit 1)
  (exclude_from_sim no)
  (in_bom yes)
  (on_board yes)
  (dnp no)
  (fields_autoplaced yes)
  (property "Reference" "#PWR063" (at 59.69 27.94 0) (effects (font (size 1.27 1.27)) (hide yes)))
  (property "Value" "+3.3V" (at 59.69 19.05 0) (effects (font (size 1.27 1.27))))
  (property "Footprint" "" (at 59.69 24.13 0) (effects (font (size 1.27 1.27)) (hide yes)))
  (property "Datasheet" "" (at 59.69 24.13 0) (effects (font (size 1.27 1.27)) (hide yes)))
  (property "Description" "Power symbol creates a global label with name \"+3.3V\"" (at 59.69 24.13 0) (effects (font (size 1.27 1.27)) (hide yes)))
  (pin "1")))
